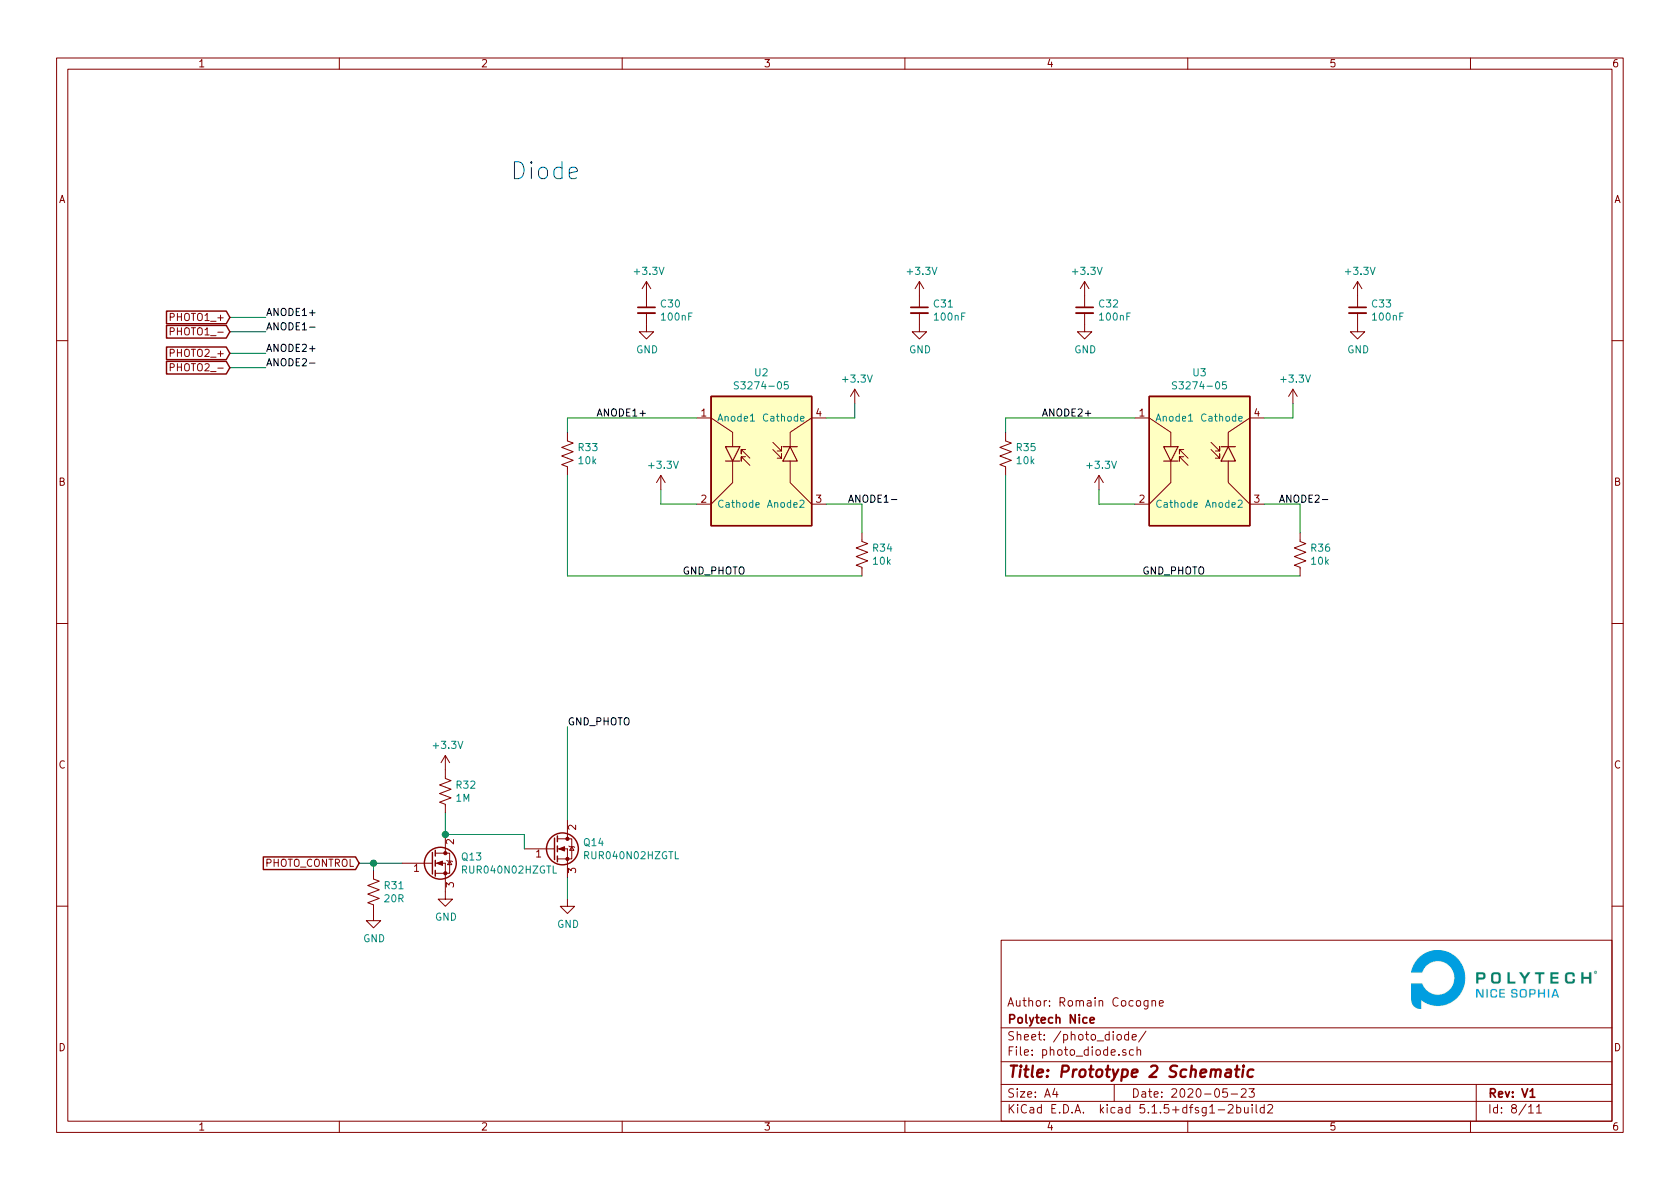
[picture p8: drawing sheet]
EESchema Schematic File Version 4
EELAYER 30 0
EELAYER END
$Descr A4 11693 8268
encoding utf-8
Sheet 8 11
Title "Prototype 2 Schematic"
Date "2020-05-23"
Rev "V1"
Comp "Polytech Nice"
Comment1 "Author: Romain Cocogne"
Comment2 ""
Comment3 ""
Comment4 ""
$EndDescr
$Comp
L panneaux_solaires:S3274-05 U2
U 1 1
P 5300 2600
F 0 "U2" H 5300 2617 50  0000 C CNN
F 1 "S3274-05" H 5300 2526 50  0000 C CNN
F 2 "panneaux_solaires:S3274-05" H 5250 2600 50  0001 C CNN
F 3 "" H 5250 2600 50  0001 C CNN
	1    5300 2600
	1    0    0    -1  
$EndComp
$Comp
L power:+3.3V #PWR076
U 1 1
P 4600 3400
F 0 "#PWR076" H 4600 3250 50  0001 C CNN
F 1 "+3.3V" H 4615 3573 50  0000 C CNN
F 2 "" H 4600 3400 50  0001 C CNN
F 3 "" H 4600 3400 50  0001 C CNN
	1    4600 3400
	1    0    0    -1  
$EndComp
Wire Wire Line
	4600 3400 4600 3500
Wire Wire Line
	4600 3500 4850 3500
$Comp
L power:+3.3V #PWR077
U 1 1
P 5950 2800
F 0 "#PWR077" H 5950 2650 50  0001 C CNN
F 1 "+3.3V" H 5965 2973 50  0000 C CNN
F 2 "" H 5950 2800 50  0001 C CNN
F 3 "" H 5950 2800 50  0001 C CNN
	1    5950 2800
	1    0    0    -1  
$EndComp
Wire Wire Line
	5950 2800 5950 2900
Wire Wire Line
	5950 2900 5750 2900
$Comp
L panneaux_solaires:100nF C?
U 1 1
P 4500 2150
AR Path="/5E8B7D51/5E8C47D2" Ref="C?"  Part="1" 
AR Path="/5E8BEAAD/5E8C47D2" Ref="C30"  Part="1" 
F 0 "C30" H 4592 2196 50  0000 L CNN
F 1 "100nF" H 4592 2105 50  0000 L CNN
F 2 "Capacitor_SMD:C_0805_2012Metric" H 4500 2150 50  0001 C CNN
F 3 "~" H 4500 2150 50  0001 C CNN
	1    4500 2150
	1    0    0    -1  
$EndComp
$Comp
L power:GND #PWR?
U 1 1
P 4500 2250
AR Path="/5E8B7D51/5E8C47D8" Ref="#PWR?"  Part="1" 
AR Path="/5E8BEAAD/5E8C47D8" Ref="#PWR075"  Part="1" 
F 0 "#PWR075" H 4500 2000 50  0001 C CNN
F 1 "GND" H 4505 2077 50  0000 C CNN
F 2 "" H 4500 2250 50  0001 C CNN
F 3 "" H 4500 2250 50  0001 C CNN
	1    4500 2250
	1    0    0    -1  
$EndComp
$Comp
L power:+3.3V #PWR?
U 1 1
P 4500 2050
AR Path="/5E8B7D51/5E8C47DE" Ref="#PWR?"  Part="1" 
AR Path="/5E8BEAAD/5E8C47DE" Ref="#PWR074"  Part="1" 
F 0 "#PWR074" H 4500 1900 50  0001 C CNN
F 1 "+3.3V" H 4515 2223 50  0000 C CNN
F 2 "" H 4500 2050 50  0001 C CNN
F 3 "" H 4500 2050 50  0001 C CNN
	1    4500 2050
	1    0    0    -1  
$EndComp
$Comp
L panneaux_solaires:100nF C?
U 1 1
P 6400 2150
AR Path="/5E8B7D51/5E8C4C8A" Ref="C?"  Part="1" 
AR Path="/5E8BEAAD/5E8C4C8A" Ref="C31"  Part="1" 
F 0 "C31" H 6492 2196 50  0000 L CNN
F 1 "100nF" H 6492 2105 50  0000 L CNN
F 2 "Capacitor_SMD:C_0805_2012Metric" H 6400 2150 50  0001 C CNN
F 3 "~" H 6400 2150 50  0001 C CNN
	1    6400 2150
	1    0    0    -1  
$EndComp
$Comp
L power:GND #PWR?
U 1 1
P 6400 2250
AR Path="/5E8B7D51/5E8C4C90" Ref="#PWR?"  Part="1" 
AR Path="/5E8BEAAD/5E8C4C90" Ref="#PWR079"  Part="1" 
F 0 "#PWR079" H 6400 2000 50  0001 C CNN
F 1 "GND" H 6405 2077 50  0000 C CNN
F 2 "" H 6400 2250 50  0001 C CNN
F 3 "" H 6400 2250 50  0001 C CNN
	1    6400 2250
	1    0    0    -1  
$EndComp
$Comp
L power:+3.3V #PWR?
U 1 1
P 6400 2050
AR Path="/5E8B7D51/5E8C4C96" Ref="#PWR?"  Part="1" 
AR Path="/5E8BEAAD/5E8C4C96" Ref="#PWR078"  Part="1" 
F 0 "#PWR078" H 6400 1900 50  0001 C CNN
F 1 "+3.3V" H 6415 2223 50  0000 C CNN
F 2 "" H 6400 2050 50  0001 C CNN
F 3 "" H 6400 2050 50  0001 C CNN
	1    6400 2050
	1    0    0    -1  
$EndComp
Wire Wire Line
	4850 2900 3950 2900
Wire Wire Line
	3950 2900 3950 3000
$Comp
L panneaux_solaires:10k R33
U 1 1
P 3950 3150
F 0 "R33" H 4018 3196 50  0000 L CNN
F 1 "10k" H 4018 3105 50  0000 L CNN
F 2 "Resistor_SMD:R_0805_2012Metric" V 3990 3140 50  0001 C CNN
F 3 "" H 3950 3150 50  0001 C CNN
	1    3950 3150
	1    0    0    -1  
$EndComp
Wire Wire Line
	5750 3500 6000 3500
Wire Wire Line
	6000 3500 6000 3700
$Comp
L panneaux_solaires:10k R34
U 1 1
P 6000 3850
F 0 "R34" H 6068 3896 50  0000 L CNN
F 1 "10k" H 6068 3805 50  0000 L CNN
F 2 "Resistor_SMD:R_0805_2012Metric" V 6040 3840 50  0001 C CNN
F 3 "" H 6000 3850 50  0001 C CNN
	1    6000 3850
	1    0    0    -1  
$EndComp
Wire Wire Line
	3950 4000 3950 3300
$Comp
L panneaux_solaires:S3274-05 U3
U 1 1
P 8350 2600
F 0 "U3" H 8350 2617 50  0000 C CNN
F 1 "S3274-05" H 8350 2526 50  0000 C CNN
F 2 "panneaux_solaires:S3274-05" H 8300 2600 50  0001 C CNN
F 3 "" H 8300 2600 50  0001 C CNN
	1    8350 2600
	1    0    0    -1  
$EndComp
$Comp
L power:+3.3V #PWR082
U 1 1
P 7650 3400
F 0 "#PWR082" H 7650 3250 50  0001 C CNN
F 1 "+3.3V" H 7665 3573 50  0000 C CNN
F 2 "" H 7650 3400 50  0001 C CNN
F 3 "" H 7650 3400 50  0001 C CNN
	1    7650 3400
	1    0    0    -1  
$EndComp
Wire Wire Line
	7650 3400 7650 3500
Wire Wire Line
	7650 3500 7900 3500
$Comp
L power:+3.3V #PWR083
U 1 1
P 9000 2800
F 0 "#PWR083" H 9000 2650 50  0001 C CNN
F 1 "+3.3V" H 9015 2973 50  0000 C CNN
F 2 "" H 9000 2800 50  0001 C CNN
F 3 "" H 9000 2800 50  0001 C CNN
	1    9000 2800
	1    0    0    -1  
$EndComp
Wire Wire Line
	9000 2800 9000 2900
Wire Wire Line
	9000 2900 8800 2900
$Comp
L panneaux_solaires:100nF C?
U 1 1
P 7550 2150
AR Path="/5E8B7D51/5E8D7543" Ref="C?"  Part="1" 
AR Path="/5E8BEAAD/5E8D7543" Ref="C32"  Part="1" 
F 0 "C32" H 7642 2196 50  0000 L CNN
F 1 "100nF" H 7642 2105 50  0000 L CNN
F 2 "Capacitor_SMD:C_0805_2012Metric" H 7550 2150 50  0001 C CNN
F 3 "~" H 7550 2150 50  0001 C CNN
	1    7550 2150
	1    0    0    -1  
$EndComp
$Comp
L power:GND #PWR?
U 1 1
P 7550 2250
AR Path="/5E8B7D51/5E8D7549" Ref="#PWR?"  Part="1" 
AR Path="/5E8BEAAD/5E8D7549" Ref="#PWR081"  Part="1" 
F 0 "#PWR081" H 7550 2000 50  0001 C CNN
F 1 "GND" H 7555 2077 50  0000 C CNN
F 2 "" H 7550 2250 50  0001 C CNN
F 3 "" H 7550 2250 50  0001 C CNN
	1    7550 2250
	1    0    0    -1  
$EndComp
$Comp
L power:+3.3V #PWR?
U 1 1
P 7550 2050
AR Path="/5E8B7D51/5E8D754F" Ref="#PWR?"  Part="1" 
AR Path="/5E8BEAAD/5E8D754F" Ref="#PWR080"  Part="1" 
F 0 "#PWR080" H 7550 1900 50  0001 C CNN
F 1 "+3.3V" H 7565 2223 50  0000 C CNN
F 2 "" H 7550 2050 50  0001 C CNN
F 3 "" H 7550 2050 50  0001 C CNN
	1    7550 2050
	1    0    0    -1  
$EndComp
$Comp
L panneaux_solaires:100nF C?
U 1 1
P 9450 2150
AR Path="/5E8B7D51/5E8D7555" Ref="C?"  Part="1" 
AR Path="/5E8BEAAD/5E8D7555" Ref="C33"  Part="1" 
F 0 "C33" H 9542 2196 50  0000 L CNN
F 1 "100nF" H 9542 2105 50  0000 L CNN
F 2 "Capacitor_SMD:C_0805_2012Metric" H 9450 2150 50  0001 C CNN
F 3 "~" H 9450 2150 50  0001 C CNN
	1    9450 2150
	1    0    0    -1  
$EndComp
$Comp
L power:GND #PWR?
U 1 1
P 9450 2250
AR Path="/5E8B7D51/5E8D755B" Ref="#PWR?"  Part="1" 
AR Path="/5E8BEAAD/5E8D755B" Ref="#PWR085"  Part="1" 
F 0 "#PWR085" H 9450 2000 50  0001 C CNN
F 1 "GND" H 9455 2077 50  0000 C CNN
F 2 "" H 9450 2250 50  0001 C CNN
F 3 "" H 9450 2250 50  0001 C CNN
	1    9450 2250
	1    0    0    -1  
$EndComp
$Comp
L power:+3.3V #PWR?
U 1 1
P 9450 2050
AR Path="/5E8B7D51/5E8D7561" Ref="#PWR?"  Part="1" 
AR Path="/5E8BEAAD/5E8D7561" Ref="#PWR084"  Part="1" 
F 0 "#PWR084" H 9450 1900 50  0001 C CNN
F 1 "+3.3V" H 9465 2223 50  0000 C CNN
F 2 "" H 9450 2050 50  0001 C CNN
F 3 "" H 9450 2050 50  0001 C CNN
	1    9450 2050
	1    0    0    -1  
$EndComp
Wire Wire Line
	7900 2900 7000 2900
Wire Wire Line
	7000 2900 7000 3000
$Comp
L panneaux_solaires:10k R35
U 1 1
P 7000 3150
F 0 "R35" H 7068 3196 50  0000 L CNN
F 1 "10k" H 7068 3105 50  0000 L CNN
F 2 "Resistor_SMD:R_0805_2012Metric" V 7040 3140 50  0001 C CNN
F 3 "" H 7000 3150 50  0001 C CNN
	1    7000 3150
	1    0    0    -1  
$EndComp
Wire Wire Line
	8800 3500 9050 3500
Wire Wire Line
	9050 3500 9050 3700
$Comp
L panneaux_solaires:10k R36
U 1 1
P 9050 3850
F 0 "R36" H 9118 3896 50  0000 L CNN
F 1 "10k" H 9118 3805 50  0000 L CNN
F 2 "Resistor_SMD:R_0805_2012Metric" V 9090 3840 50  0001 C CNN
F 3 "" H 9050 3850 50  0001 C CNN
	1    9050 3850
	1    0    0    -1  
$EndComp
Wire Wire Line
	7000 4000 7000 3300
Text GLabel 2500 6000 0    50   Input ~ 0
PHOTO_CONTROL
Wire Wire Line
	3950 6100 3950 6250
$Comp
L panneaux_solaires:20R R?
U 1 1
P 2600 6200
AR Path="/5E7571A7/5E8E2E23" Ref="R?"  Part="1" 
AR Path="/5E8CE88D/5E8E2E23" Ref="R?"  Part="1" 
AR Path="/5E8BEAAD/5E8E2E23" Ref="R31"  Part="1" 
F 0 "R31" H 2668 6246 50  0000 L CNN
F 1 "20R" H 2668 6155 50  0000 L CNN
F 2 "Resistor_SMD:R_0805_2012Metric" V 2640 6190 50  0001 C CNN
F 3 "~" H 2600 6200 50  0001 C CNN
	1    2600 6200
	1    0    0    -1  
$EndComp
Wire Wire Line
	3650 5900 3650 5800
Wire Wire Line
	3100 5650 3100 5800
Wire Wire Line
	2800 6000 2600 6000
Wire Wire Line
	2600 6000 2600 6050
Wire Wire Line
	2600 6000 2500 6000
Connection ~ 2600 6000
$Comp
L panneaux_solaires:RUR040N02HZGTL Q?
U 1 1
P 3000 6000
AR Path="/5E7571A7/5E8E2E2F" Ref="Q?"  Part="1" 
AR Path="/5E8CE88D/5E8E2E2F" Ref="Q?"  Part="1" 
AR Path="/5E8BEAAD/5E8E2E2F" Ref="Q13"  Part="1" 
F 0 "Q13" H 3206 6046 50  0000 L CNN
F 1 "RUR040N02HZGTL" H 3206 5955 50  0000 L CNN
F 2 "panneaux_solaires:RUR040N02HZGTL" H 3200 6100 50  0001 C CNN
F 3 "~" H 3000 6000 50  0001 C CNN
	1    3000 6000
	1    0    0    -1  
$EndComp
$Comp
L panneaux_solaires:RUR040N02HZGTL Q?
U 1 1
P 3850 5900
AR Path="/5E7571A7/5E8E2E35" Ref="Q?"  Part="1" 
AR Path="/5E8CE88D/5E8E2E35" Ref="Q?"  Part="1" 
AR Path="/5E8BEAAD/5E8E2E35" Ref="Q14"  Part="1" 
F 0 "Q14" H 4056 5946 50  0000 L CNN
F 1 "RUR040N02HZGTL" H 4056 5855 50  0000 L CNN
F 2 "panneaux_solaires:RUR040N02HZGTL" H 4050 6000 50  0001 C CNN
F 3 "~" H 3850 5900 50  0001 C CNN
	1    3850 5900
	1    0    0    -1  
$EndComp
Wire Wire Line
	3650 5800 3100 5800
Connection ~ 3100 5800
$Comp
L panneaux_solaires:1M R?
U 1 1
P 3100 5500
AR Path="/5E7571A7/5E8E2E3D" Ref="R?"  Part="1" 
AR Path="/5E8CE88D/5E8E2E3D" Ref="R?"  Part="1" 
AR Path="/5E8BEAAD/5E8E2E3D" Ref="R32"  Part="1" 
F 0 "R32" H 3168 5546 50  0000 L CNN
F 1 "1M" H 3168 5455 50  0000 L CNN
F 2 "Resistor_SMD:R_0805_2012Metric" V 3140 5490 50  0001 C CNN
F 3 "~" H 3100 5500 50  0001 C CNN
	1    3100 5500
	1    0    0    -1  
$EndComp
Wire Wire Line
	3950 5050 3950 5700
$Comp
L power:+3.3V #PWR?
U 1 1
P 3100 5350
AR Path="/5E8CE88D/5E8E2E44" Ref="#PWR?"  Part="1" 
AR Path="/5E8BEAAD/5E8E2E44" Ref="#PWR071"  Part="1" 
F 0 "#PWR071" H 3100 5200 50  0001 C CNN
F 1 "+3.3V" H 3115 5523 50  0000 C CNN
F 2 "" H 3100 5350 50  0001 C CNN
F 3 "" H 3100 5350 50  0001 C CNN
	1    3100 5350
	1    0    0    -1  
$EndComp
$Comp
L power:GND #PWR?
U 1 1
P 2600 6350
AR Path="/5E8CE88D/5E8E2E4A" Ref="#PWR?"  Part="1" 
AR Path="/5E8BEAAD/5E8E2E4A" Ref="#PWR070"  Part="1" 
F 0 "#PWR070" H 2600 6100 50  0001 C CNN
F 1 "GND" H 2605 6177 50  0000 C CNN
F 2 "" H 2600 6350 50  0001 C CNN
F 3 "" H 2600 6350 50  0001 C CNN
	1    2600 6350
	1    0    0    -1  
$EndComp
$Comp
L power:GND #PWR?
U 1 1
P 3100 6200
AR Path="/5E8CE88D/5E8E2E50" Ref="#PWR?"  Part="1" 
AR Path="/5E8BEAAD/5E8E2E50" Ref="#PWR072"  Part="1" 
F 0 "#PWR072" H 3100 5950 50  0001 C CNN
F 1 "GND" H 3105 6027 50  0000 C CNN
F 2 "" H 3100 6200 50  0001 C CNN
F 3 "" H 3100 6200 50  0001 C CNN
	1    3100 6200
	1    0    0    -1  
$EndComp
$Comp
L power:GND #PWR?
U 1 1
P 3950 6250
AR Path="/5E8CE88D/5E8E2E56" Ref="#PWR?"  Part="1" 
AR Path="/5E8BEAAD/5E8E2E56" Ref="#PWR073"  Part="1" 
F 0 "#PWR073" H 3950 6000 50  0001 C CNN
F 1 "GND" H 3955 6077 50  0000 C CNN
F 2 "" H 3950 6250 50  0001 C CNN
F 3 "" H 3950 6250 50  0001 C CNN
	1    3950 6250
	1    0    0    -1  
$EndComp
Wire Wire Line
	7000 4000 9050 4000
Wire Wire Line
	3950 4000 6000 4000
Text Label 4750 4000 0    50   ~ 0
GND_PHOTO
Text Label 7950 4000 0    50   ~ 0
GND_PHOTO
Text Label 3950 5050 0    50   ~ 0
GND_PHOTO
Text GLabel 1600 2200 0    50   Input ~ 0
PHOTO1_+
Text GLabel 1600 2300 0    50   Input ~ 0
PHOTO1_-
Wire Wire Line
	1600 2200 1850 2200
Wire Wire Line
	1600 2300 1850 2300
Text Label 1850 2200 0    50   ~ 0
ANODE1+
Text Label 1850 2300 0    50   ~ 0
ANODE1-
Text GLabel 1600 2450 0    50   Input ~ 0
PHOTO2_+
Text GLabel 1600 2550 0    50   Input ~ 0
PHOTO2_-
Wire Wire Line
	1600 2450 1850 2450
Wire Wire Line
	1600 2550 1850 2550
Text Label 1850 2450 0    50   ~ 0
ANODE2+
Text Label 1850 2550 0    50   ~ 0
ANODE2-
Text Label 4150 2900 0    50   ~ 0
ANODE1+
Text Label 5900 3500 0    50   ~ 0
ANODE1-
Text Label 7250 2900 0    50   ~ 0
ANODE2+
Text Label 8900 3500 0    50   ~ 0
ANODE2-
Text Notes 3550 1250 0    118  ~ 0
Diode
$EndSCHEMATC
